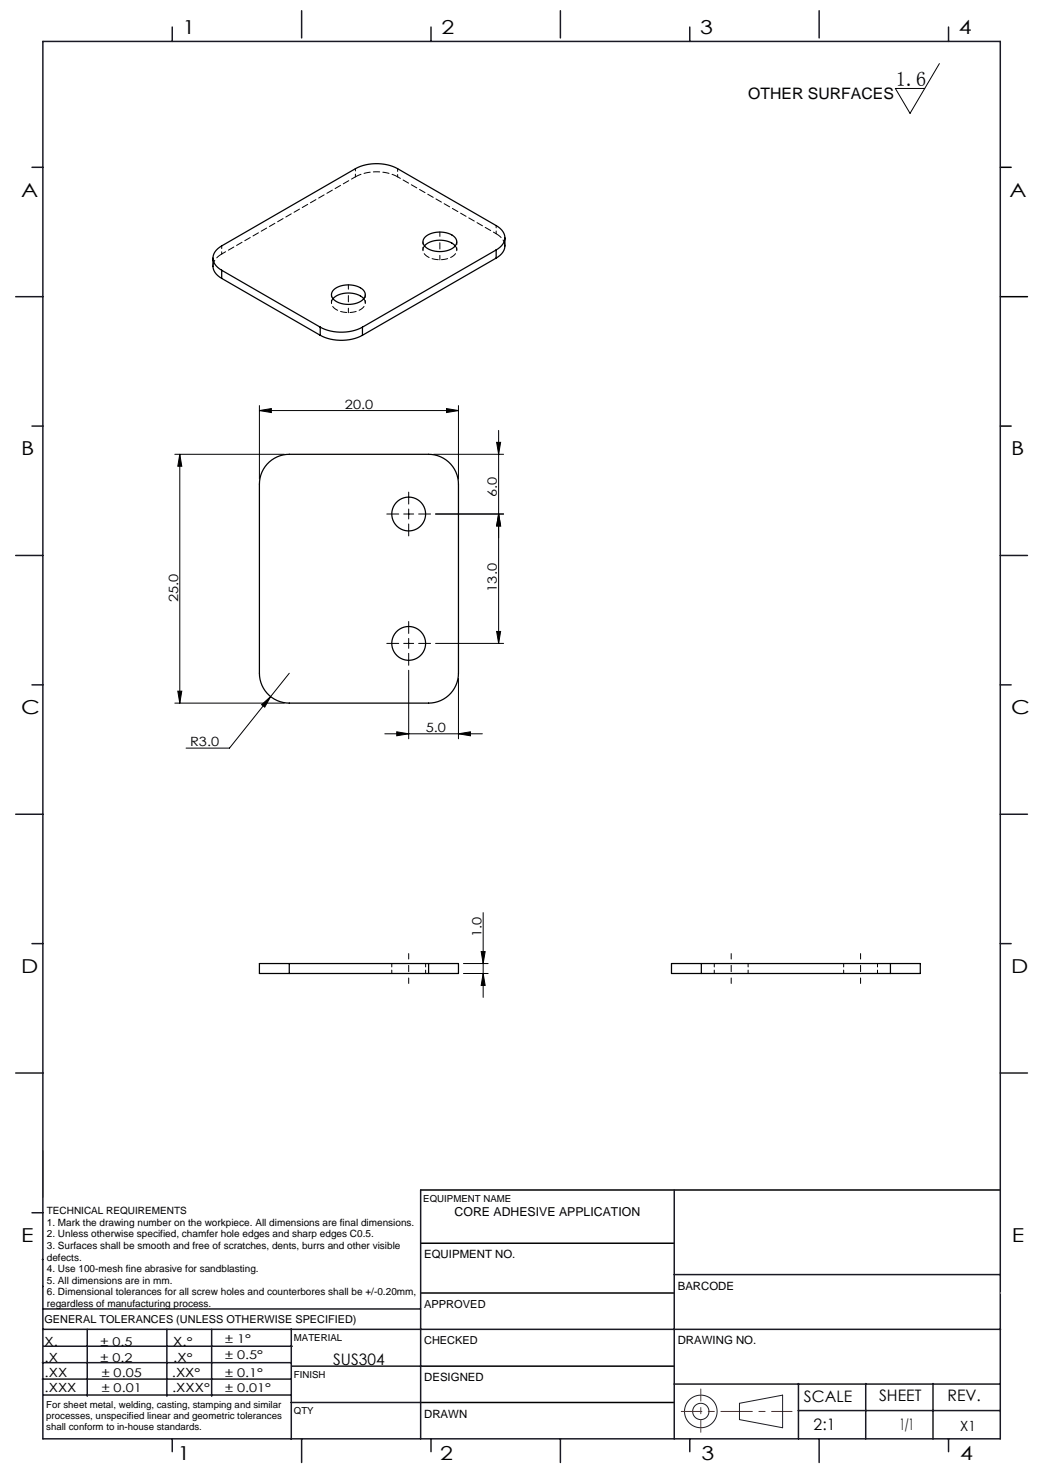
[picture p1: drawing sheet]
<svg xmlns="http://www.w3.org/2000/svg" width="210mm" height="297mm" viewBox="0 0 210 297" stroke-linecap="round" stroke-linejoin="round" font-family="sans-serif">
<g fill="none" stroke="#191924" stroke-width=".2">
<path d="M8.6 231.2v9.4M148.6 282l8.7-1.6v6.5l-8.7-1.6z"/>
<circle cx="140.8" cy="283.6" r="3.3"/>
<circle cx="140.8" cy="283.6" r="1.64"/>
</g>
<path d="M201 33.6h2.2M201 59.6h5.5M201 85.6h2.2M84.5 239.1h116.5M84.6 259.8h50.9M84.6 249.8h50.9M84.6 274.5h50.9M84.5 281.8h51" fill="none" stroke="#000" stroke-width=".3"/>
<path d="M136.9 283.6h22.3" fill="none" stroke="#f00" stroke-width=".2" stroke-dasharray="6.3 1.3 1.3 1.3" stroke-dashoffset="2.2"/>
<path d="M140.8 287.8v-8.7" fill="none" stroke="#f00" stroke-width=".2" stroke-dasharray="6.3 1.3 1.3 1.3" stroke-dashoffset="3.9"/>
<g fill="none" stroke="#191924" stroke-width=".3">
<path d="M8.6 8.3h192.4v280.8h-192.4zM34.6 5.4v2.9M60.6 2.2v5.4M86.6 5.4v2.9M112.6 2.2v5.4M138.6 5.4v2.9M164.6 2.2v5.4M190.6 5.4v2.9M6.4 33.6h2.2M3.2 59.6h5.4M6.4 85.6h2.2M3.2 111.6h5.4"/>
<path d="M201 111.6h5.5M6.4 137.6h2.2M201 137.6h2.2M3.2 163.6h5.4M201 163.6h5.5M6.4 189.6h2.2M201 189.6h2.2M3.2 215.6h5.4M201 215.6h5.5M84.5 239.1v50M135.5 239.1v50M6.4 243.7h2.2"/>
<path d="M8.5 253.1h.1M8.6 258.5h.1M135.5 256.1h65.5M8.5 277.1h49.9M8.5 273.8h49.9M8.6 267.1h75.9M8.6 263h75.9M8.8 270.5h49.9M17.5 267.1v13.5M33.5 267.1v13.5M42.5 267.1v13.5M58.5 267.1v22.1"/>
<path d="M58.6 274.5h26M84.6 267.1h116.5M135.5 278.1h65.5M160.5 278v11.1M174 278v11.1M187.5 278v11.1M8.8 280.3h49.7M34.6 289.1v2.6M58.5 281.8h26M60.6 289.1v4.8M86.6 289.1v2.6M112.6 289.1v4.8"/>
<path d="M138.6 289.1v2.6M160.4 283.5h40.6M164.6 289.1v4.8M190.6 289.1v2.6"/>
</g>
<path d="M201 259.8h.1" fill="none" stroke="#c0c0c0" stroke-width=".2"/>
<g fill="none" stroke="#000" stroke-width=".2">
<path d="M188.8 12.8l-5.9 10-3-5h5.9M35.1 91.3h22M36.1 91.3l.4 2.4h-.8zM36.1 91.3v50M52.1 82.5l2.4-.4v.8zM52.1 81.5v14.8M52.1 82.5h40M87.1 91.3h14.1M89.7 82.1l2.4 .4-2.4 .4zM92.1 81.5v14.8M99.8 88.9h.8l-.4 2.4zM100.2 86.5v42.8"/>
<path d="M81.1 103.3h2M82.1 102.3v2M87.5 103.3h13.7M100.2 103.3l.4 2.4h-.8zM35.7 138.9h.8l-.4 2.4zM54.4 140l-8.3 10.3h-8.7M58.1 135.3l-3.7 4.7M81.1 129.3h2M82.1 134.7v13.8M82.1 128.3v2M87.5 129.3h13.7M92.1 136.3v12.2"/>
<path d="M99.8 126.9h.8l-.4 2.4zM35.1 141.3h22M52.6 141.6l1.8-1.6-1.2 2.1zM77.3 147.5h19.6M79.7 147.1l2.4 .4-2.4 .4zM92.1 147.5l2.4-.4v.8zM93.1 193.6h5M93.1 195.6h5M96.7 191.2h.8l-.4 2.4zM97.1 195.6l.4 2.4h-.8zM97.1 183.4v17"/>
</g>
<path d="M80.1 103.3h-2.4M82.1 101.3v-2.4M82.1 105.3v2.4M84.1 103.3h2.4M80.1 129.3h-2.4M82.1 127.3v-2.4M82.1 131.3v2.4M84.1 129.3h2.4" fill="none" stroke="#000" stroke-width=".2" stroke-dasharray="15.2 1.3 1.3 1.3"/>
<path d="M70 57.2v5.6M88.4 46.6v5.6" fill="none" stroke="#000" stroke-width=".2" stroke-dasharray="15.2 1.3 1.3 1.3" stroke-dashoffset="14.3"/>
<path d="M82.1 191.6v6M146.9 191.6v6M172.9 191.6v6" fill="none" stroke="#000" stroke-width=".2" stroke-dasharray="15.2 1.3 1.3 1.3" stroke-dashoffset="14.1"/>
<g fill="#000">
<path d="M52.1 82.5l2.4-.4v.8zM89.7 82.1l2.4 .4-2.4 .4zM79.7 147.1l2.4 .4-2.4 .4zM92.1 147.5l2.4-.4v.8zM52.6 141.6l.6 .5 1.2-2.1z"/>
<path d="M100.2 103.3l.4 2.4h-.8zM99.8 88.9h.8l-.4 2.4z"/>
<path d="M96.7 191.2h.8l-.4 2.4zM97.1 195.6l.4 2.4h-.8zM36.1 91.3l.4 2.4h-.8zM35.7 138.9h.8l-.4 2.4zM100.2 103.3l.4 2.4h-.8zM99.8 126.9h.8l-.4 2.4z"/>
</g>
<g fill="none" stroke="#000" stroke-width=".25">
<path d="M42.8 51.9v1.6a2.96 2.96 0 0 0 1.8 2.4M44.6 54.3l19.8 11.4M44.6 54.3v1.6M44.6 55.9l19.8 11.5M67.1 58.2a4.8 4.8 0 0 1 6.1 .3 1.5 1.5 0 0 1-1.1 2.2 4.9 4.9 0 0 1-5.2-.7l-.3-.8 .1-.5zM85.3 49.4a4.7 4.7 0 0 1 6.2 0M85.5 47.6a4.8 4.8 0 0 1 6.1 .3 1.5 1.5 0 0 1-1.1 2.2 4.9 4.9 0 0 1-5.2-.7l-.3-.5v-.5zM99.7 50.2a2.59 2.59 0 0 0 1.8-2.4 2.59 2.59 0 0 0-1.8-2.5l-19.8-11.4a9.4 9.4 0 0 0-8.5 0l-26.8 15.5a2.56 2.56 0 0 0-1.4 3.7l.6 .6 .8 .6M99.7 50.2l-26.9 15.5M99.7 50.2v1.7M99.7 51.9l-26.9 15.5M101.5 47.8v1.6a2.96 2.96 0 0 1-1.8 2.5"/>
<path d="M64.4 65.7a9.4 9.4 0 0 0 8.4 0M64.4 67.4a9.4 9.4 0 0 0 8.4 0M64.4 65.7v1.7M66.9 60a4.7 4.7 0 0 1 6.2 0M72.8 65.7v1.7M54.1 92.8l1-.7 1.2-.5 1.8-.3h28a6 6 0 0 1 6 6v38a6 6 0 0 1-6 6h-28a6 6 0 0 1-6-6v-38a6 6 0 0 1 2-4.5zM58.1 193.6h-6v2h6M58.1 193.6v2M58.1 195.6h28M58.1 193.6h28M86.1 193.6h6v2h-6M86.1 193.6v2"/>
<path d="M140.9 193.6h-6v2h6M140.9 195.6h38M140.9 193.6h38M140.9 193.6v2M178.9 193.6h6v2h-6M178.9 193.6v2"/>
<circle cx="82.1" cy="103.3" r="3.4"/>
<circle cx="82.1" cy="129.3" r="3.4"/>
</g>
<path d="M99.7 47l-19.8-11.5M78.7 193.6v2M85.5 195.6v-2M143.5 193.6v2M150.3 195.6v-2M169.5 193.6v2M176.3 195.6v-2" fill="none" stroke="#000" stroke-width=".2" stroke-dasharray="1.3 .6" stroke-dashoffset=".6"/>
<path d="M91.5 49.4a1.49 1.49 0 0 1-1 2.4 4.9 4.9 0 0 1-5.2-.7l-.3-.8 .3-.9M73.1 60a1.49 1.49 0 0 1-1 2.4 4.9 4.9 0 0 1-5.2-.7l-.3-.8 .3-.9" fill="none" stroke="#000" stroke-width=".2" stroke-dasharray="1.3 .6" stroke-dashoffset=".2"/>
<path d="M71.4 33.9v1.6M79.9 35.5v-1.6M44.6 51v-1.6M66.6 59.2v1.6M85 48.6v1.6M91.8 50.2v-1.6M99.7 45.3v1.7M73.4 60.8v-1.6" fill="none" stroke="#000" stroke-width=".2" stroke-dasharray="1.3 .6" stroke-dashoffset=".8"/>
<path d="M71.4 35.5a9.4 9.4 0 0 1 8.5 0M42.8 53.5a2.96 2.96 0 0 1 1.8-2.5M99.7 47a2.96 2.96 0 0 1 1.8 2.4" fill="none" stroke="#000" stroke-width=".2" stroke-dasharray="1.3 .6"/>
<path d="M71.4 35.5l-26.8 15.5" fill="none" stroke="#000" stroke-width=".2" stroke-dasharray="1.3 .6" stroke-dashoffset=".4"/>
<text font-size="4.1" x="180" y="17.2">1.6</text>
<g font-size="3.9">
<text x="36.7" y="6.9">1</text>
<text x="88.7" y="6.9">2</text>
<text x="140.7" y="6.9">3</text>
<text x="192.7" y="6.9">4</text>
<text x="4.2" y="39.5">A</text>
<text x="202.9" y="39.5">A</text>
<text x="4.2" y="91.5">B</text>
<text x="203.2" y="91.5">B</text>
<text x="4.2" y="143.5">C</text>
<text x="203.2" y="143.5">C</text>
<text x="4.2" y="195.5">D</text>
<text x="203.2" y="195.5">D</text>
<text x="4.2" y="249.6">E</text>
<text x="203.3" y="249.6">E</text>
<text x="35.7" y="293.4">1</text>
<text x="88.4" y="293.4">2</text>
<text x="141" y="293.4">3</text>
<text x="193" y="293.4">4</text>
</g>
<g font-size="3.2">
<text x="150.4" y="20">OTHER SURFACES</text>
<text x="67" y="274.4">SUS304</text>
<text x="161.6" y="281.7">SCALE</text>
<text x="176.7" y="281.5">SHEET</text>
<text x="190.4" y="281.5">REV.</text>
<text x="163.5" y="287.3">2:1</text>
<text x="180.8" y="287.3">1/1</text>
</g>
<text font-size="2.8" x="193" y="287.5">X1</text>
<g font-size="2.6">
<text x="69.3" y="82.1">20.0</text>
<text x="99.8" y="99.8" transform="rotate(-90 99.8 99.8)">6.0</text>
<text x="99.8" y="118.9" transform="rotate(-90 99.8 118.9)">13.0</text>
<text x="35.8" y="121" transform="rotate(-90 35.8 121)">25.0</text>
<text x="38.2" y="150">R3.0</text>
<text x="85.6" y="147.1">5.0</text>
<text x="96.7" y="188.3" transform="rotate(-90 96.7 188.3)">1.0</text>
</g>
<g font-size="2.5">
<text x="91.4" y="244.4">CORE ADHESIVE APPLICATION</text>
<text x="8.9" y="273.6">.X</text>
<text x="8.9" y="270.4">X.</text>
<text x="34.8" y="273.7">.X°</text>
<text x="34.8" y="270.5">X.°</text>
<text x="9" y="276.7">.XX</text>
<text x="9" y="279.7">.XXX</text>
<text x="34.5" y="276.7">.XX°</text>
<text x="34.6" y="279.8">.XXX°</text>
</g>
<g font-size="2.4">
<text x="45.2" y="270">± 1°</text>
<text x="20.2" y="270.4">± 0.5</text>
<text x="20.2" y="273.7">± 0.2</text>
<text x="45.2" y="273.2">± 0.5°</text>
<text x="20.4" y="279.7">± 0.01</text>
<text x="20.4" y="276.7">± 0.05</text>
<text x="45.2" y="276.7">± 0.1°</text>
<text x="45.2" y="279.7">± 0.01°</text>
</g>
<g font-size="2.3">
<text x="85.2" y="252.9">EQUIPMENT NO.</text>
<text x="136.2" y="259.2">BARCODE</text>
<text x="136.2" y="270.2">DRAWING NO.</text>
<text x="85.2" y="277.6">DESIGNED</text>
<text x="85.2" y="284.9">DRAWN</text>
</g>
<g font-size="2.2">
<text x="85.2" y="262.8">APPROVED</text>
<text x="8.9" y="265.9">GENERAL TOLERANCES (UNLESS OTHERWISE SPECIFIED)</text>
<text x="85.2" y="270.1">CHECKED</text>
</g>
<g font-size="2">
<text x="9.4" y="244">TECHNICAL REQUIREMENTS</text>
<text x="9.4" y="246.3">1. Mark the drawing number on the workpiece. All dimensions are final dimensions.</text>
<text x="9.4" y="248.6">2. Unless otherwise specified, chamfer hole edges and sharp edges C0.5.</text>
<text x="9.4" y="251">3. Surfaces shall be smooth and free of scratches, dents, burrs and other visible</text>
<text x="9.4" y="253.3">defects.</text>
<text x="9.4" y="255.6">4. Use 100-mesh fine abrasive for sandblasting.</text>
<text x="9.4" y="258">5. All dimensions are in mm.</text>
<text x="9.4" y="260.3">6. Dimensional tolerances for all screw holes and counterbores shall be +/-0.20mm,</text>
<text x="9.4" y="262.6">regardless of manufacturing process.</text>
</g>
<g font-size="1.9">
<text x="85.1" y="241.5">EQUIPMENT NAME</text>
<text x="59.1" y="269.5">MATERIAL</text>
<text x="59.1" y="276.9">FINISH</text>
<text x="9.3" y="282.9">For sheet metal, welding, casting, stamping and similar</text>
<text x="9.3" y="285.1">processes, unspecified linear and geometric tolerances</text>
<text x="9.3" y="287.4">shall conform to in-house standards.</text>
<text x="59.1" y="284.2">QTY</text>
</g>
</svg>
